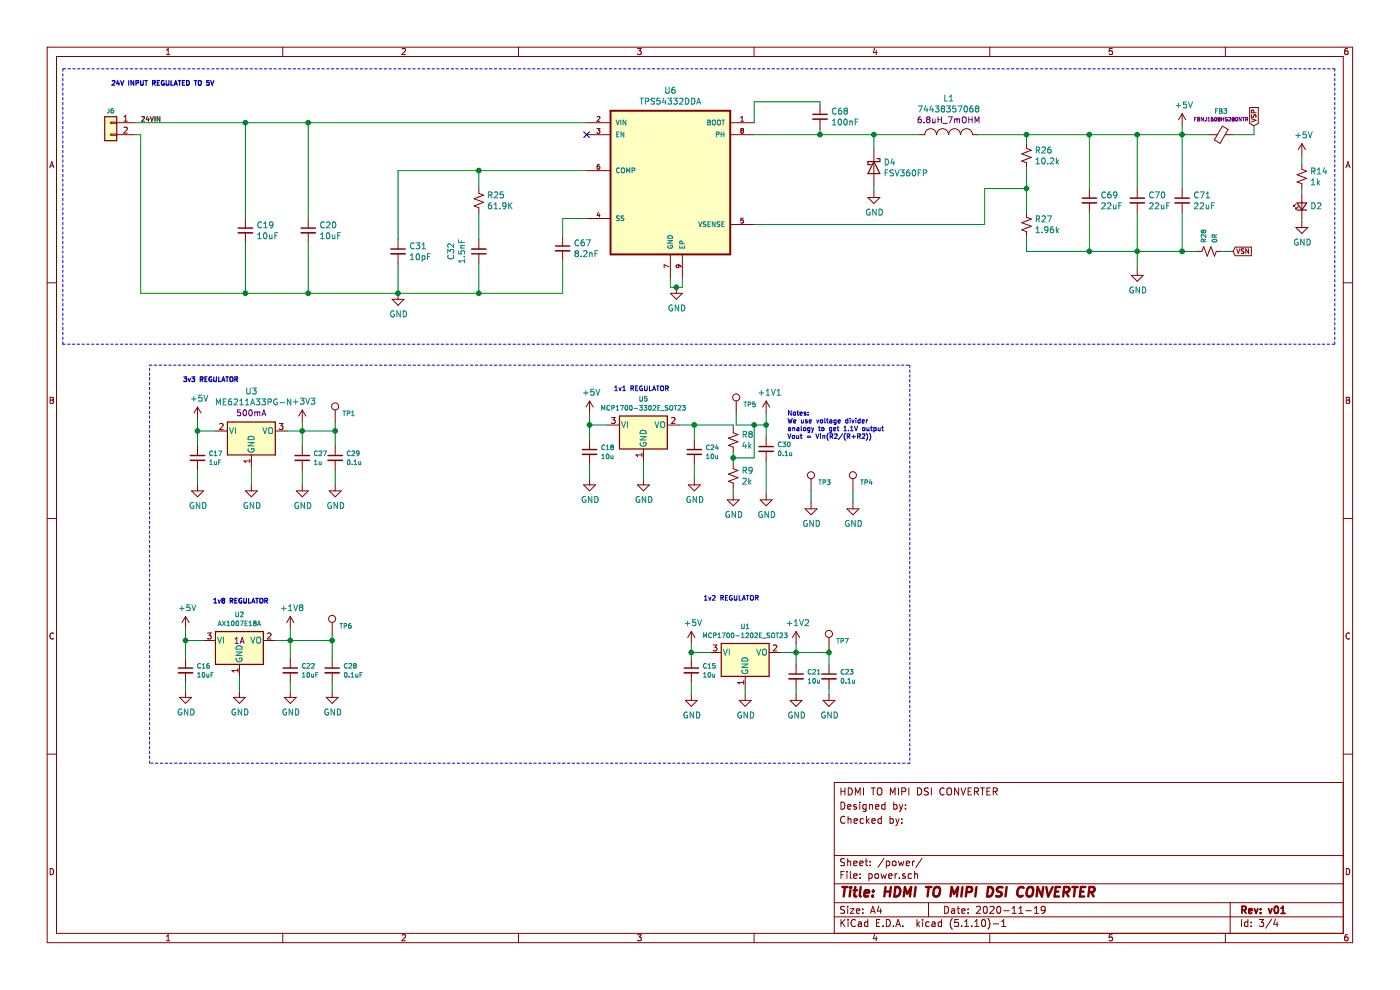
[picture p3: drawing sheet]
EESchema Schematic File Version 4
EELAYER 30 0
EELAYER END
$Descr A4 11693 8268
encoding utf-8
Sheet 3 4
Title "HDMI TO MIPI DSI CONVERTER"
Date "2020-11-19"
Rev "v01"
Comp ""
Comment1 ""
Comment2 "Checked by:"
Comment3 "Designed by:"
Comment4 "HDMI TO MIPI DSI CONVERTER"
$EndDescr
$Comp
L Regulator_Linear:MCP1700-1202E_SOT23 U?
U 1 1
P 6225 5450
AR Path="/5FC11699" Ref="U?"  Part="1" 
AR Path="/5FBF6B19/5FC11699" Ref="U1"  Part="1" 
F 0 "U1" H 6225 5668 39  0000 C CNN
F 1 "MCP1700-1202E_SOT23" H 6225 5593 39  0000 C CNN
F 2 "Package_TO_SOT_SMD:SOT-23" H 6225 5675 50  0001 C CNN
F 3 "http://ww1.microchip.com/downloads/en/DeviceDoc/20001826D.pdf" H 6225 5450 50  0001 C CNN
	1    6225 5450
	1    0    0    -1  
$EndComp
$Comp
L Regulator_Linear:MCP1700-1802E_SOT23 U?
U 1 1
P 2000 5350
AR Path="/5FC1169F" Ref="U?"  Part="1" 
AR Path="/5FBF6B19/5FC1169F" Ref="U2"  Part="1" 
F 0 "U2" H 2000 5568 39  0000 C CNN
F 1 "AX1007E18A" H 2000 5493 39  0000 C CNN
F 2 "Package_TO_SOT_SMD:SOT-223-3_TabPin2" H 2000 5575 50  0001 C CNN
F 3 "https://lcsc.com/product-detail/Linear-Voltage-Regulators-LDO_Axelite-Tech-AX1007E18A_C224229.html" H 2000 5350 50  0001 C CNN
F 4 "AX1007E18A" H 2000 5350 50  0001 C CNN "MPN"
F 5 "LCSC" H 2000 5350 50  0001 C CNN "Supplier"
F 6 "1A" H 2000 5350 50  0000 C CNN "Description"
	1    2000 5350
	1    0    0    -1  
$EndComp
$Comp
L Connector_Generic:Conn_01x02 J?
U 1 1
P 925 1025
AR Path="/5FC116AB" Ref="J?"  Part="1" 
AR Path="/5FBF6B19/5FC116AB" Ref="J6"  Part="1" 
F 0 "J6" H 925 1125 39  0000 C CNN
F 1 "Conn_01x02" H 843 1151 39  0001 C CNN
F 2 "TerminalBlock_4Ucon:TerminalBlock_4Ucon_1x02_P3.50mm_Horizontal" H 925 1025 50  0001 C CNN
F 3 "~" H 925 1025 50  0001 C CNN
	1    925  1025
	-1   0    0    -1  
$EndComp
Wire Wire Line
	1125 1125 1175 1125
$Comp
L power:GND #PWR?
U 1 1
P 3325 2450
AR Path="/5FC116CB" Ref="#PWR?"  Part="1" 
AR Path="/5FBF6B19/5FC116CB" Ref="#PWR073"  Part="1" 
F 0 "#PWR073" H 3325 2200 50  0001 C CNN
F 1 "GND" H 3330 2277 50  0000 C CNN
F 2 "" H 3325 2450 50  0001 C CNN
F 3 "" H 3325 2450 50  0001 C CNN
	1    3325 2450
	1    0    0    -1  
$EndComp
$Comp
L power:+5V #PWR?
U 1 1
P 5775 5375
AR Path="/5FC116FE" Ref="#PWR?"  Part="1" 
AR Path="/5FBF6B19/5FC116FE" Ref="#PWR074"  Part="1" 
F 0 "#PWR074" H 5775 5225 50  0001 C CNN
F 1 "+5V" H 5790 5548 50  0000 C CNN
F 2 "" H 5775 5375 50  0001 C CNN
F 3 "" H 5775 5375 50  0001 C CNN
	1    5775 5375
	1    0    0    -1  
$EndComp
Wire Wire Line
	5775 5375 5775 5450
Wire Wire Line
	5775 5450 5925 5450
Connection ~ 5775 5450
Wire Wire Line
	5775 5450 5775 5500
$Comp
L power:GND #PWR?
U 1 1
P 5775 5800
AR Path="/5FC11708" Ref="#PWR?"  Part="1" 
AR Path="/5FBF6B19/5FC11708" Ref="#PWR075"  Part="1" 
F 0 "#PWR075" H 5775 5550 50  0001 C CNN
F 1 "GND" H 5780 5627 50  0000 C CNN
F 2 "" H 5775 5800 50  0001 C CNN
F 3 "" H 5775 5800 50  0001 C CNN
	1    5775 5800
	1    0    0    -1  
$EndComp
Wire Wire Line
	5775 5800 5775 5700
Wire Wire Line
	6525 5450 6650 5450
Wire Wire Line
	6650 5450 6650 5550
Wire Wire Line
	6225 5750 6225 5800
$Comp
L power:GND #PWR?
U 1 1
P 6225 5800
AR Path="/5FC11712" Ref="#PWR?"  Part="1" 
AR Path="/5FBF6B19/5FC11712" Ref="#PWR0119"  Part="1" 
F 0 "#PWR0119" H 6225 5550 50  0001 C CNN
F 1 "GND" H 6230 5627 50  0000 C CNN
F 2 "" H 6225 5800 50  0001 C CNN
F 3 "" H 6225 5800 50  0001 C CNN
	1    6225 5800
	1    0    0    -1  
$EndComp
$Comp
L power:GND #PWR?
U 1 1
P 6650 5800
AR Path="/5FC11718" Ref="#PWR?"  Part="1" 
AR Path="/5FBF6B19/5FC11718" Ref="#PWR0125"  Part="1" 
F 0 "#PWR0125" H 6650 5550 50  0001 C CNN
F 1 "GND" H 6655 5627 50  0000 C CNN
F 2 "" H 6650 5800 50  0001 C CNN
F 3 "" H 6650 5800 50  0001 C CNN
	1    6650 5800
	1    0    0    -1  
$EndComp
Wire Wire Line
	6650 5800 6650 5750
Wire Wire Line
	6650 5450 6650 5375
Connection ~ 6650 5450
$Comp
L power:+1V2 #PWR?
U 1 1
P 6650 5375
AR Path="/5FC11721" Ref="#PWR?"  Part="1" 
AR Path="/5FBF6B19/5FC11721" Ref="#PWR0124"  Part="1" 
F 0 "#PWR0124" H 6650 5225 50  0001 C CNN
F 1 "+1V2" H 6665 5548 50  0000 C CNN
F 2 "" H 6650 5375 50  0001 C CNN
F 3 "" H 6650 5375 50  0001 C CNN
	1    6650 5375
	1    0    0    -1  
$EndComp
Wire Wire Line
	1700 5350 1550 5350
$Comp
L power:+5V #PWR?
U 1 1
P 1550 5250
AR Path="/5FC11728" Ref="#PWR?"  Part="1" 
AR Path="/5FBF6B19/5FC11728" Ref="#PWR076"  Part="1" 
F 0 "#PWR076" H 1550 5100 50  0001 C CNN
F 1 "+5V" H 1565 5423 50  0000 C CNN
F 2 "" H 1550 5250 50  0001 C CNN
F 3 "" H 1550 5250 50  0001 C CNN
	1    1550 5250
	1    0    0    -1  
$EndComp
Wire Wire Line
	1550 5350 1550 5250
Connection ~ 1550 5350
Wire Wire Line
	1550 5350 1550 5500
$Comp
L power:GND #PWR?
U 1 1
P 1550 5775
AR Path="/5FC11731" Ref="#PWR?"  Part="1" 
AR Path="/5FBF6B19/5FC11731" Ref="#PWR077"  Part="1" 
F 0 "#PWR077" H 1550 5525 50  0001 C CNN
F 1 "GND" H 1555 5602 50  0000 C CNN
F 2 "" H 1550 5775 50  0001 C CNN
F 3 "" H 1550 5775 50  0001 C CNN
	1    1550 5775
	1    0    0    -1  
$EndComp
Wire Wire Line
	1550 5775 1550 5700
$Comp
L power:GND #PWR?
U 1 1
P 2000 5775
AR Path="/5FC11738" Ref="#PWR?"  Part="1" 
AR Path="/5FBF6B19/5FC11738" Ref="#PWR0120"  Part="1" 
F 0 "#PWR0120" H 2000 5525 50  0001 C CNN
F 1 "GND" H 2005 5602 50  0000 C CNN
F 2 "" H 2000 5775 50  0001 C CNN
F 3 "" H 2000 5775 50  0001 C CNN
	1    2000 5775
	1    0    0    -1  
$EndComp
Wire Wire Line
	2000 5775 2000 5650
Wire Wire Line
	2300 5350 2425 5350
Wire Wire Line
	2425 5500 2425 5350
$Comp
L power:GND #PWR?
U 1 1
P 2425 5775
AR Path="/5FC11741" Ref="#PWR?"  Part="1" 
AR Path="/5FBF6B19/5FC11741" Ref="#PWR0127"  Part="1" 
F 0 "#PWR0127" H 2425 5525 50  0001 C CNN
F 1 "GND" H 2430 5602 50  0000 C CNN
F 2 "" H 2425 5775 50  0001 C CNN
F 3 "" H 2425 5775 50  0001 C CNN
	1    2425 5775
	1    0    0    -1  
$EndComp
Wire Wire Line
	2425 5775 2425 5700
Wire Wire Line
	2425 5350 2425 5250
Connection ~ 2425 5350
$Comp
L power:+1V8 #PWR?
U 1 1
P 2425 5250
AR Path="/5FC1174A" Ref="#PWR?"  Part="1" 
AR Path="/5FBF6B19/5FC1174A" Ref="#PWR0126"  Part="1" 
F 0 "#PWR0126" H 2425 5100 50  0001 C CNN
F 1 "+1V8" H 2440 5423 50  0000 C CNN
F 2 "" H 2425 5250 50  0001 C CNN
F 3 "" H 2425 5250 50  0001 C CNN
	1    2425 5250
	1    0    0    -1  
$EndComp
Wire Wire Line
	2400 3600 2525 3600
Wire Wire Line
	2525 3600 2525 3725
Wire Wire Line
	1800 3600 1650 3600
Wire Wire Line
	1650 3600 1650 3725
$Comp
L power:GND #PWR?
U 1 1
P 1650 4050
AR Path="/5FC11754" Ref="#PWR?"  Part="1" 
AR Path="/5FBF6B19/5FC11754" Ref="#PWR0115"  Part="1" 
F 0 "#PWR0115" H 1650 3800 50  0001 C CNN
F 1 "GND" H 1655 3877 50  0000 C CNN
F 2 "" H 1650 4050 50  0001 C CNN
F 3 "" H 1650 4050 50  0001 C CNN
	1    1650 4050
	1    0    0    -1  
$EndComp
$Comp
L power:GND #PWR?
U 1 1
P 2100 4050
AR Path="/5FC1175A" Ref="#PWR?"  Part="1" 
AR Path="/5FBF6B19/5FC1175A" Ref="#PWR0121"  Part="1" 
F 0 "#PWR0121" H 2100 3800 50  0001 C CNN
F 1 "GND" H 2105 3877 50  0000 C CNN
F 2 "" H 2100 4050 50  0001 C CNN
F 3 "" H 2100 4050 50  0001 C CNN
	1    2100 4050
	1    0    0    -1  
$EndComp
$Comp
L power:GND #PWR?
U 1 1
P 2525 4050
AR Path="/5FC11760" Ref="#PWR?"  Part="1" 
AR Path="/5FBF6B19/5FC11760" Ref="#PWR0129"  Part="1" 
F 0 "#PWR0129" H 2525 3800 50  0001 C CNN
F 1 "GND" H 2530 3877 50  0000 C CNN
F 2 "" H 2525 4050 50  0001 C CNN
F 3 "" H 2525 4050 50  0001 C CNN
	1    2525 4050
	1    0    0    -1  
$EndComp
Wire Wire Line
	2525 4050 2525 3925
Wire Wire Line
	2100 3900 2100 4050
Wire Wire Line
	1650 3925 1650 4050
Wire Wire Line
	1650 3600 1650 3500
Connection ~ 1650 3600
Wire Wire Line
	2525 3600 2525 3525
Connection ~ 2525 3600
$Comp
L power:+3V3 #PWR?
U 1 1
P 2525 3525
AR Path="/5FC1176D" Ref="#PWR?"  Part="1" 
AR Path="/5FBF6B19/5FC1176D" Ref="#PWR0128"  Part="1" 
F 0 "#PWR0128" H 2525 3375 50  0001 C CNN
F 1 "+3V3" H 2540 3698 50  0000 C CNN
F 2 "" H 2525 3525 50  0001 C CNN
F 3 "" H 2525 3525 50  0001 C CNN
	1    2525 3525
	1    0    0    -1  
$EndComp
$Comp
L power:+5V #PWR?
U 1 1
P 1650 3500
AR Path="/5FC11773" Ref="#PWR?"  Part="1" 
AR Path="/5FBF6B19/5FC11773" Ref="#PWR0114"  Part="1" 
F 0 "#PWR0114" H 1650 3350 50  0001 C CNN
F 1 "+5V" H 1665 3673 50  0000 C CNN
F 2 "" H 1650 3500 50  0001 C CNN
F 3 "" H 1650 3500 50  0001 C CNN
	1    1650 3500
	1    0    0    -1  
$EndComp
$Comp
L Regulator_Linear:MCP1700-3302E_SOT23 U?
U 1 1
P 5375 3550
AR Path="/5FC1178A" Ref="U?"  Part="1" 
AR Path="/5FBF6B19/5FC1178A" Ref="U5"  Part="1" 
F 0 "U5" H 5375 3768 39  0000 C CNN
F 1 "MCP1700-3302E_SOT23" H 5375 3693 39  0000 C CNN
F 2 "Package_TO_SOT_SMD:SOT-23" H 5375 3775 50  0001 C CNN
F 3 "http://ww1.microchip.com/downloads/en/DeviceDoc/20001826D.pdf" H 5375 3550 50  0001 C CNN
	1    5375 3550
	1    0    0    -1  
$EndComp
Wire Wire Line
	5675 3550 5800 3550
Wire Wire Line
	5800 3550 5800 3675
Wire Wire Line
	5075 3550 4925 3550
Wire Wire Line
	4925 3550 4925 3675
$Comp
L power:GND #PWR?
U 1 1
P 4925 4000
AR Path="/5FC11794" Ref="#PWR?"  Part="1" 
AR Path="/5FBF6B19/5FC11794" Ref="#PWR0117"  Part="1" 
F 0 "#PWR0117" H 4925 3750 50  0001 C CNN
F 1 "GND" H 4930 3827 50  0000 C CNN
F 2 "" H 4925 4000 50  0001 C CNN
F 3 "" H 4925 4000 50  0001 C CNN
	1    4925 4000
	1    0    0    -1  
$EndComp
$Comp
L power:GND #PWR?
U 1 1
P 5375 4000
AR Path="/5FC1179A" Ref="#PWR?"  Part="1" 
AR Path="/5FBF6B19/5FC1179A" Ref="#PWR0122"  Part="1" 
F 0 "#PWR0122" H 5375 3750 50  0001 C CNN
F 1 "GND" H 5380 3827 50  0000 C CNN
F 2 "" H 5375 4000 50  0001 C CNN
F 3 "" H 5375 4000 50  0001 C CNN
	1    5375 4000
	1    0    0    -1  
$EndComp
$Comp
L power:GND #PWR?
U 1 1
P 5800 4000
AR Path="/5FC117A0" Ref="#PWR?"  Part="1" 
AR Path="/5FBF6B19/5FC117A0" Ref="#PWR0130"  Part="1" 
F 0 "#PWR0130" H 5800 3750 50  0001 C CNN
F 1 "GND" H 5805 3827 50  0000 C CNN
F 2 "" H 5800 4000 50  0001 C CNN
F 3 "" H 5800 4000 50  0001 C CNN
	1    5800 4000
	1    0    0    -1  
$EndComp
Wire Wire Line
	5800 4000 5800 3875
Wire Wire Line
	5375 3850 5375 4000
Wire Wire Line
	4925 3875 4925 4000
Wire Wire Line
	4925 3550 4925 3450
Connection ~ 4925 3550
Connection ~ 5800 3550
$Comp
L power:+5V #PWR?
U 1 1
P 4925 3450
AR Path="/5FC117AC" Ref="#PWR?"  Part="1" 
AR Path="/5FBF6B19/5FC117AC" Ref="#PWR0116"  Part="1" 
F 0 "#PWR0116" H 4925 3300 50  0001 C CNN
F 1 "+5V" H 4940 3623 50  0000 C CNN
F 2 "" H 4925 3450 50  0001 C CNN
F 3 "" H 4925 3450 50  0001 C CNN
	1    4925 3450
	1    0    0    -1  
$EndComp
$Comp
L Device:R_Small_US R?
U 1 1
P 6125 3675
AR Path="/5FC117B2" Ref="R?"  Part="1" 
AR Path="/5FBF6B19/5FC117B2" Ref="R8"  Part="1" 
F 0 "R8" H 6193 3721 50  0000 L CNN
F 1 "4k" H 6193 3630 50  0000 L CNN
F 2 "Resistor_SMD:R_0603_1608Metric" H 6125 3675 50  0001 C CNN
F 3 "~" H 6125 3675 50  0001 C CNN
	1    6125 3675
	1    0    0    -1  
$EndComp
$Comp
L Device:R_Small_US R?
U 1 1
P 6125 3975
AR Path="/5FC117B8" Ref="R?"  Part="1" 
AR Path="/5FBF6B19/5FC117B8" Ref="R9"  Part="1" 
F 0 "R9" H 6193 4021 50  0000 L CNN
F 1 "2k" H 6193 3930 50  0000 L CNN
F 2 "Resistor_SMD:R_0603_1608Metric" H 6125 3975 50  0001 C CNN
F 3 "~" H 6125 3975 50  0001 C CNN
	1    6125 3975
	1    0    0    -1  
$EndComp
Wire Wire Line
	6125 3550 6125 3575
Wire Wire Line
	5800 3550 6125 3550
$Comp
L power:GND #PWR?
U 1 1
P 6125 4125
AR Path="/5FC117C0" Ref="#PWR?"  Part="1" 
AR Path="/5FBF6B19/5FC117C0" Ref="#PWR0135"  Part="1" 
F 0 "#PWR0135" H 6125 3875 50  0001 C CNN
F 1 "GND" H 6130 3952 50  0000 C CNN
F 2 "" H 6125 4125 50  0001 C CNN
F 3 "" H 6125 4125 50  0001 C CNN
	1    6125 4125
	1    0    0    -1  
$EndComp
Wire Wire Line
	6125 4075 6125 4125
$Comp
L power:+1V1 #PWR?
U 1 1
P 6400 3450
AR Path="/5FC117C7" Ref="#PWR?"  Part="1" 
AR Path="/5FBF6B19/5FC117C7" Ref="#PWR0136"  Part="1" 
F 0 "#PWR0136" H 6400 3300 50  0001 C CNN
F 1 "+1V1" H 6430 3623 50  0000 C CNN
F 2 "" H 6400 3450 50  0001 C CNN
F 3 "" H 6400 3450 50  0001 C CNN
	1    6400 3450
	1    0    0    -1  
$EndComp
Text Notes 5875 5025 0    39   ~ 0
1v2 REGULATOR
Text Notes 1775 5050 0    39   ~ 8
1v8 REGULATOR
Text Notes 1525 3200 0    39   ~ 8
3v3 REGULATOR
Text Notes 5125 3275 0    39   ~ 0
1v1 REGULATOR
Text Notes 925  725  0    39   ~ 8
24V INPUT REGULATED TO 5V
$Comp
L Device:C_Small C?
U 1 1
P 5775 5600
AR Path="/5FC117D2" Ref="C?"  Part="1" 
AR Path="/5FBF6B19/5FC117D2" Ref="C15"  Part="1" 
F 0 "C15" H 5867 5638 39  0000 L CNN
F 1 "10u" H 5867 5563 39  0000 L CNN
F 2 "Capacitor_SMD:C_0603_1608Metric" H 5775 5600 50  0001 C CNN
F 3 "~" H 5775 5600 50  0001 C CNN
	1    5775 5600
	1    0    0    -1  
$EndComp
$Comp
L Device:C_Small C?
U 1 1
P 1550 5600
AR Path="/5FC117D8" Ref="C?"  Part="1" 
AR Path="/5FBF6B19/5FC117D8" Ref="C16"  Part="1" 
F 0 "C16" H 1642 5638 39  0000 L CNN
F 1 "10uF" H 1642 5563 39  0000 L CNN
F 2 "Capacitor_SMD:C_0603_1608Metric" H 1550 5600 50  0001 C CNN
F 3 "~" H 1550 5600 50  0001 C CNN
	1    1550 5600
	1    0    0    -1  
$EndComp
$Comp
L Device:C_Small C?
U 1 1
P 1650 3825
AR Path="/5FC117DE" Ref="C?"  Part="1" 
AR Path="/5FBF6B19/5FC117DE" Ref="C17"  Part="1" 
F 0 "C17" H 1742 3863 39  0000 L CNN
F 1 "1uF" H 1742 3788 39  0000 L CNN
F 2 "Capacitor_SMD:C_0603_1608Metric" H 1650 3825 50  0001 C CNN
F 3 "~" H 1650 3825 50  0001 C CNN
	1    1650 3825
	1    0    0    -1  
$EndComp
$Comp
L Device:C_Small C?
U 1 1
P 4925 3775
AR Path="/5FC117E4" Ref="C?"  Part="1" 
AR Path="/5FBF6B19/5FC117E4" Ref="C18"  Part="1" 
F 0 "C18" H 5017 3813 39  0000 L CNN
F 1 "10u" H 5017 3738 39  0000 L CNN
F 2 "Capacitor_SMD:C_0603_1608Metric" H 4925 3775 50  0001 C CNN
F 3 "~" H 4925 3775 50  0001 C CNN
	1    4925 3775
	1    0    0    -1  
$EndComp
$Comp
L Device:C_Small C?
U 1 1
P 5800 3775
AR Path="/5FC117FC" Ref="C?"  Part="1" 
AR Path="/5FBF6B19/5FC117FC" Ref="C24"  Part="1" 
F 0 "C24" H 5892 3813 39  0000 L CNN
F 1 "10u" H 5892 3738 39  0000 L CNN
F 2 "Capacitor_SMD:C_0603_1608Metric" H 5800 3775 50  0001 C CNN
F 3 "~" H 5800 3775 50  0001 C CNN
	1    5800 3775
	1    0    0    -1  
$EndComp
$Comp
L Device:C_Small C?
U 1 1
P 2775 5600
AR Path="/5FC11808" Ref="C?"  Part="1" 
AR Path="/5FBF6B19/5FC11808" Ref="C28"  Part="1" 
F 0 "C28" H 2867 5638 39  0000 L CNN
F 1 "0.1uF" H 2867 5563 39  0000 L CNN
F 2 "Capacitor_SMD:C_0402_1005Metric" H 2775 5600 50  0001 C CNN
F 3 "~" H 2775 5600 50  0001 C CNN
	1    2775 5600
	1    0    0    -1  
$EndComp
$Comp
L Device:C_Small C?
U 1 1
P 6400 3750
AR Path="/5FC11814" Ref="C?"  Part="1" 
AR Path="/5FBF6B19/5FC11814" Ref="C30"  Part="1" 
F 0 "C30" H 6492 3788 39  0000 L CNN
F 1 "0.1u" H 6492 3713 39  0000 L CNN
F 2 "Capacitor_SMD:C_0402_1005Metric" H 6400 3750 50  0001 C CNN
F 3 "~" H 6400 3750 50  0001 C CNN
	1    6400 3750
	1    0    0    -1  
$EndComp
Wire Wire Line
	6125 3775 6125 3825
Wire Wire Line
	6400 3450 6400 3550
Wire Wire Line
	6400 3850 6400 4125
$Comp
L power:GND #PWR?
U 1 1
P 6400 4125
AR Path="/5FC1181D" Ref="#PWR?"  Part="1" 
AR Path="/5FBF6B19/5FC1181D" Ref="#PWR0137"  Part="1" 
F 0 "#PWR0137" H 6400 3875 50  0001 C CNN
F 1 "GND" H 6405 3952 50  0000 C CNN
F 2 "" H 6400 4125 50  0001 C CNN
F 3 "" H 6400 4125 50  0001 C CNN
	1    6400 4125
	1    0    0    -1  
$EndComp
Wire Wire Line
	6125 3825 6300 3825
Wire Wire Line
	6300 3825 6300 3550
Wire Wire Line
	6300 3550 6400 3550
Connection ~ 6125 3825
Wire Wire Line
	6125 3825 6125 3875
Connection ~ 6400 3550
Wire Wire Line
	6400 3550 6400 3650
Wire Wire Line
	2800 3600 2800 3725
$Comp
L power:GND #PWR?
U 1 1
P 2800 4050
AR Path="/5FC1182B" Ref="#PWR?"  Part="1" 
AR Path="/5FBF6B19/5FC1182B" Ref="#PWR0134"  Part="1" 
F 0 "#PWR0134" H 2800 3800 50  0001 C CNN
F 1 "GND" H 2805 3877 50  0000 C CNN
F 2 "" H 2800 4050 50  0001 C CNN
F 3 "" H 2800 4050 50  0001 C CNN
	1    2800 4050
	1    0    0    -1  
$EndComp
Wire Wire Line
	2800 3925 2800 4050
Wire Wire Line
	2525 3600 2800 3600
Wire Wire Line
	2425 5350 2775 5350
Wire Wire Line
	2775 5350 2775 5500
$Comp
L power:GND #PWR?
U 1 1
P 2775 5775
AR Path="/5FC11835" Ref="#PWR?"  Part="1" 
AR Path="/5FBF6B19/5FC11835" Ref="#PWR0133"  Part="1" 
F 0 "#PWR0133" H 2775 5525 50  0001 C CNN
F 1 "GND" H 2780 5602 50  0000 C CNN
F 2 "" H 2775 5775 50  0001 C CNN
F 3 "" H 2775 5775 50  0001 C CNN
	1    2775 5775
	1    0    0    -1  
$EndComp
Wire Wire Line
	2775 5775 2775 5700
Wire Wire Line
	6650 5450 6925 5450
Wire Wire Line
	6925 5450 6925 5550
$Comp
L power:GND #PWR?
U 1 1
P 6925 5800
AR Path="/5FC1183E" Ref="#PWR?"  Part="1" 
AR Path="/5FBF6B19/5FC1183E" Ref="#PWR0132"  Part="1" 
F 0 "#PWR0132" H 6925 5550 50  0001 C CNN
F 1 "GND" H 6930 5627 50  0000 C CNN
F 2 "" H 6925 5800 50  0001 C CNN
F 3 "" H 6925 5800 50  0001 C CNN
	1    6925 5800
	1    0    0    -1  
$EndComp
Wire Wire Line
	6925 5800 6925 5750
Text Notes 6575 3675 0    39   ~ 0
Notes:\nWe use voltage divider \nanalogy to get 1.1V output\nVout = Vin(R2/(R+R2)) 
$Comp
L Connector:TestPoint TP?
U 1 1
P 2800 3525
AR Path="/5FC1184C" Ref="TP?"  Part="1" 
AR Path="/5FBF6B19/5FC1184C" Ref="TP1"  Part="1" 
F 0 "TP1" H 2858 3597 39  0000 L CNN
F 1 "TestPoint" H 2858 3552 50  0001 L CNN
F 2 "brilliant-kicad-library:TestPoint_Pad_D0.9mm" H 3000 3525 50  0001 C CNN
F 3 "~" H 3000 3525 50  0001 C CNN
	1    2800 3525
	1    0    0    -1  
$EndComp
Wire Wire Line
	2800 3525 2800 3600
Connection ~ 2800 3600
Text Label 1175 1025 0    39   ~ 0
24VIN
$Comp
L power:+5V #PWR?
U 1 1
P 10875 1300
AR Path="/5FC7F20D" Ref="#PWR?"  Part="1" 
AR Path="/5FBF6B19/5FC7F20D" Ref="#PWR029"  Part="1" 
F 0 "#PWR029" H 10875 1150 50  0001 C CNN
F 1 "+5V" H 10890 1473 50  0000 C CNN
F 2 "" H 10875 1300 50  0001 C CNN
F 3 "" H 10875 1300 50  0001 C CNN
	1    10875 1300
	1    0    0    -1  
$EndComp
$Comp
L Device:R_Small_US R14
U 1 1
P 10875 1475
F 0 "R14" H 10943 1521 50  0000 L CNN
F 1 "1k" H 10943 1430 50  0000 L CNN
F 2 "Resistor_SMD:R_0603_1608Metric" H 10875 1475 50  0001 C CNN
F 3 "~" H 10875 1475 50  0001 C CNN
	1    10875 1475
	1    0    0    -1  
$EndComp
Wire Wire Line
	10875 1375 10875 1300
Wire Wire Line
	10875 1575 10875 1625
$Comp
L Device:LED_Small D2
U 1 1
P 10875 1725
F 0 "D2" V 10875 1657 50  0000 R CNN
F 1 "LED_Small" V 10830 1657 50  0001 R CNN
F 2 "LED_SMD:LED_0603_1608Metric_Castellated" V 10875 1725 50  0001 C CNN
F 3 "~" V 10875 1725 50  0001 C CNN
	1    10875 1725
	0    -1   -1   0   
$EndComp
$Comp
L power:GND #PWR?
U 1 1
P 10875 1850
AR Path="/5FC85EA8" Ref="#PWR?"  Part="1" 
AR Path="/5FBF6B19/5FC85EA8" Ref="#PWR030"  Part="1" 
F 0 "#PWR030" H 10875 1600 50  0001 C CNN
F 1 "GND" H 10880 1677 50  0000 C CNN
F 2 "" H 10875 1850 50  0001 C CNN
F 3 "" H 10875 1850 50  0001 C CNN
	1    10875 1850
	1    0    0    -1  
$EndComp
Wire Wire Line
	10875 1850 10875 1825
$Comp
L Device:C_Small C?
U 1 1
P 2525 3825
AR Path="/5FC48686" Ref="C?"  Part="1" 
AR Path="/5FBF6B19/5FC48686" Ref="C27"  Part="1" 
F 0 "C27" H 2617 3863 39  0000 L CNN
F 1 "1u" H 2617 3788 39  0000 L CNN
F 2 "Capacitor_SMD:C_0603_1608Metric" H 2525 3825 50  0001 C CNN
F 3 "~" H 2525 3825 50  0001 C CNN
	1    2525 3825
	1    0    0    -1  
$EndComp
$Comp
L Device:C_Small C?
U 1 1
P 2800 3825
AR Path="/5FC48C63" Ref="C?"  Part="1" 
AR Path="/5FBF6B19/5FC48C63" Ref="C29"  Part="1" 
F 0 "C29" H 2892 3863 39  0000 L CNN
F 1 "0.1u" H 2892 3788 39  0000 L CNN
F 2 "Capacitor_SMD:C_0402_1005Metric" H 2800 3825 50  0001 C CNN
F 3 "~" H 2800 3825 50  0001 C CNN
	1    2800 3825
	1    0    0    -1  
$EndComp
$Comp
L Device:C_Small C?
U 1 1
P 6650 5650
AR Path="/5FC494C0" Ref="C?"  Part="1" 
AR Path="/5FBF6B19/5FC494C0" Ref="C21"  Part="1" 
F 0 "C21" H 6742 5688 39  0000 L CNN
F 1 "10u" H 6742 5613 39  0000 L CNN
F 2 "Capacitor_SMD:C_0603_1608Metric" H 6650 5650 50  0001 C CNN
F 3 "~" H 6650 5650 50  0001 C CNN
	1    6650 5650
	1    0    0    -1  
$EndComp
$Comp
L Device:C_Small C?
U 1 1
P 6925 5650
AR Path="/5FC49CCA" Ref="C?"  Part="1" 
AR Path="/5FBF6B19/5FC49CCA" Ref="C23"  Part="1" 
F 0 "C23" H 7017 5688 39  0000 L CNN
F 1 "0.1u" H 7017 5613 39  0000 L CNN
F 2 "Capacitor_SMD:C_0402_1005Metric" H 6925 5650 50  0001 C CNN
F 3 "~" H 6925 5650 50  0001 C CNN
	1    6925 5650
	1    0    0    -1  
$EndComp
$Comp
L Device:C_Small C?
U 1 1
P 2425 5600
AR Path="/5FC117F0" Ref="C?"  Part="1" 
AR Path="/5FBF6B19/5FC117F0" Ref="C22"  Part="1" 
F 0 "C22" H 2517 5638 39  0000 L CNN
F 1 "10uF" H 2517 5563 39  0000 L CNN
F 2 "Capacitor_SMD:C_0603_1608Metric" H 2425 5600 50  0001 C CNN
F 3 "~" H 2425 5600 50  0001 C CNN
	1    2425 5600
	1    0    0    -1  
$EndComp
$Comp
L Connector:TestPoint TP?
U 1 1
P 6775 4100
AR Path="/600089D0" Ref="TP?"  Part="1" 
AR Path="/5FBF6B19/600089D0" Ref="TP3"  Part="1" 
F 0 "TP3" H 6833 4172 39  0000 L CNN
F 1 "TestPoint" H 6833 4127 50  0001 L CNN
F 2 "brilliant-kicad-library:TestPoint_Pad_D0.9mm" H 6975 4100 50  0001 C CNN
F 3 "~" H 6975 4100 50  0001 C CNN
	1    6775 4100
	1    0    0    -1  
$EndComp
$Comp
L power:GND #PWR?
U 1 1
P 6775 4200
AR Path="/60009418" Ref="#PWR?"  Part="1" 
AR Path="/5FBF6B19/60009418" Ref="#PWR0175"  Part="1" 
F 0 "#PWR0175" H 6775 3950 50  0001 C CNN
F 1 "GND" H 6780 4027 50  0000 C CNN
F 2 "" H 6775 4200 50  0001 C CNN
F 3 "" H 6775 4200 50  0001 C CNN
	1    6775 4200
	1    0    0    -1  
$EndComp
Wire Wire Line
	6775 4100 6775 4200
$Comp
L Connector:TestPoint TP?
U 1 1
P 7125 4100
AR Path="/5FD3E96B" Ref="TP?"  Part="1" 
AR Path="/5FBF6B19/5FD3E96B" Ref="TP4"  Part="1" 
F 0 "TP4" H 7183 4172 39  0000 L CNN
F 1 "TestPoint" H 7183 4127 50  0001 L CNN
F 2 "brilliant-kicad-library:TestPoint_Pad_D0.9mm" H 7325 4100 50  0001 C CNN
F 3 "~" H 7325 4100 50  0001 C CNN
	1    7125 4100
	1    0    0    -1  
$EndComp
$Comp
L power:GND #PWR?
U 1 1
P 7125 4200
AR Path="/5FD3E971" Ref="#PWR?"  Part="1" 
AR Path="/5FBF6B19/5FD3E971" Ref="#PWR0176"  Part="1" 
F 0 "#PWR0176" H 7125 3950 50  0001 C CNN
F 1 "GND" H 7130 4027 50  0000 C CNN
F 2 "" H 7125 4200 50  0001 C CNN
F 3 "" H 7125 4200 50  0001 C CNN
	1    7125 4200
	1    0    0    -1  
$EndComp
Wire Wire Line
	7125 4100 7125 4200
$Comp
L Connector:TestPoint TP?
U 1 1
P 6150 3450
AR Path="/5FD41520" Ref="TP?"  Part="1" 
AR Path="/5FBF6B19/5FD41520" Ref="TP5"  Part="1" 
F 0 "TP5" H 6208 3522 39  0000 L CNN
F 1 "TestPoint" H 6208 3477 50  0001 L CNN
F 2 "brilliant-kicad-library:TestPoint_Pad_D0.9mm" H 6350 3450 50  0001 C CNN
F 3 "~" H 6350 3450 50  0001 C CNN
	1    6150 3450
	1    0    0    -1  
$EndComp
Wire Wire Line
	6150 3450 6150 3550
Wire Wire Line
	6150 3550 6300 3550
Connection ~ 6300 3550
$Comp
L Connector:TestPoint TP?
U 1 1
P 6925 5425
AR Path="/5FD445D6" Ref="TP?"  Part="1" 
AR Path="/5FBF6B19/5FD445D6" Ref="TP7"  Part="1" 
F 0 "TP7" H 6983 5497 39  0000 L CNN
F 1 "TestPoint" H 6983 5452 50  0001 L CNN
F 2 "brilliant-kicad-library:TestPoint_Pad_D0.9mm" H 7125 5425 50  0001 C CNN
F 3 "~" H 7125 5425 50  0001 C CNN
	1    6925 5425
	1    0    0    -1  
$EndComp
Wire Wire Line
	6925 5450 6925 5425
Connection ~ 6925 5450
$Comp
L Connector:TestPoint TP?
U 1 1
P 2775 5300
AR Path="/5FD47EE2" Ref="TP?"  Part="1" 
AR Path="/5FBF6B19/5FD47EE2" Ref="TP6"  Part="1" 
F 0 "TP6" H 2833 5372 39  0000 L CNN
F 1 "TestPoint" H 2833 5327 50  0001 L CNN
F 2 "brilliant-kicad-library:TestPoint_Pad_D0.9mm" H 2975 5300 50  0001 C CNN
F 3 "~" H 2975 5300 50  0001 C CNN
	1    2775 5300
	1    0    0    -1  
$EndComp
Wire Wire Line
	2775 5300 2775 5350
Connection ~ 2775 5350
$Comp
L TPS54332DDA:TPS54332DDA U6
U 1 1
P 5600 1525
F 0 "U6" H 5600 2295 50  0000 C CNN
F 1 "TPS54332DDA" H 5600 2204 50  0000 C CNN
F 2 "TPS54332:NOPB" H 5600 1525 50  0001 L BNN
F 3 "" H 5600 1525 50  0001 L BNN
F 4 "TPS54332DDAR" H 5600 1525 50  0001 C CNN "MPN"
F 5 "LCSC" H 5600 1525 50  0001 C CNN "Supplier"
	1    5600 1525
	1    0    0    -1  
$EndComp
$Comp
L power:GND #PWR?
U 1 1
P 5650 2400
AR Path="/61A1B3D1" Ref="#PWR?"  Part="1" 
AR Path="/5FBF6B19/61A1B3D1" Ref="#PWR0123"  Part="1" 
F 0 "#PWR0123" H 5650 2150 50  0001 C CNN
F 1 "GND" H 5655 2227 50  0000 C CNN
F 2 "" H 5650 2400 50  0001 C CNN
F 3 "" H 5650 2400 50  0001 C CNN
	1    5650 2400
	1    0    0    -1  
$EndComp
Wire Wire Line
	5600 2325 5600 2400
Wire Wire Line
	5600 2400 5650 2400
Wire Wire Line
	5700 2400 5700 2325
Connection ~ 5650 2400
Wire Wire Line
	5650 2400 5700 2400
$Comp
L Device:C_Small C67
U 1 1
P 4700 2075
F 0 "C67" H 4792 2121 50  0000 L CNN
F 1 "8.2nF" H 4792 2030 50  0000 L CNN
F 2 "Capacitor_SMD:C_1206_3216Metric" H 4700 2075 50  0001 C CNN
F 3 "~" H 4700 2075 50  0001 C CNN
F 4 "C1206C822KDRACAUTO" H 4700 2075 50  0001 C CNN "MPN"
F 5 "DigiKey" H 4700 2075 50  0001 C CNN "Supplier"
	1    4700 2075
	1    0    0    -1  
$EndComp
$Comp
L Device:C_Small C32
U 1 1
P 4000 2100
F 0 "C32" V 4229 2100 50  0000 C CNN
F 1 "1.5nF" V 4138 2100 50  0000 C CNN
F 2 "Resistor_SMD:R_0805_2012Metric" H 4000 2100 50  0001 C CNN
F 3 "~" H 4000 2100 50  0001 C CNN
F 4 "C0805C152KDRACAUTO" H 4000 2100 50  0001 C CNN "MPN"
F 5 "DigiKey" H 4000 2100 50  0001 C CNN "Supplier"
	1    4000 2100
	-1   0    0    1   
$EndComp
$Comp
L Device:R_Small_US R25
U 1 1
P 4000 1675
F 0 "R25" H 4068 1721 50  0000 L CNN
F 1 "61.9K" H 4068 1630 50  0000 L CNN
F 2 "Resistor_SMD:R_0603_1608Metric" H 4000 1675 50  0001 C CNN
F 3 "~" H 4000 1675 50  0001 C CNN
F 4 "RMCF0603FT61K9" H 4000 1675 50  0001 C CNN "MPN"
F 5 "DigiKey" H 4000 1675 50  0001 C CNN "Supplier"
	1    4000 1675
	1    0    0    -1  
$EndComp
Wire Wire Line
	4900 1425 4000 1425
Wire Wire Line
	4000 1425 4000 1575
Wire Wire Line
	4000 2450 4700 2450
Wire Wire Line
	4700 2450 4700 2175
Wire Wire Line
	4700 1825 4900 1825
Wire Wire Line
	4700 1975 4700 1825
Wire Wire Line
	4000 2200 4000 2450
Wire Wire Line
	4000 1775 4000 2000
Wire Wire Line
	4000 1425 3325 1425
Connection ~ 4000 1425
Connection ~ 4000 2450
Wire Wire Line
	3325 2200 3325 2450
Wire Wire Line
	3325 1425 3325 2000
$Comp
L Device:C_Small C31
U 1 1
P 3325 2100
F 0 "C31" H 3417 2146 50  0000 L CNN
F 1 "10pF" H 3417 2055 50  0000 L CNN
F 2 "Capacitor_SMD:C_0603_1608Metric" H 3325 2100 50  0001 C CNN
F 3 "~" H 3325 2100 50  0001 C CNN
F 4 "GJM1555C1H100JB01D" H 3325 2100 50  0001 C CNN "MPN"
F 5 "DigiKey" H 3325 2100 50  0001 C CNN "Supplier"
	1    3325 2100
	1    0    0    -1  
$EndComp
$Comp
L Device:C_Small C19
U 1 1
P 2050 1925
F 0 "C19" H 2142 1971 50  0000 L CNN
F 1 "10uF" H 2142 1880 50  0000 L CNN
F 2 "Resistor_SMD:R_0805_2012Metric" H 2050 1925 50  0001 C CNN
F 3 "~" H 2050 1925 50  0001 C CNN
F 4 "GRM21BR61E106KA73L" H 2050 1925 50  0001 C CNN "MPN"
F 5 "DigiKey" H 2050 1925 50  0001 C CNN "Supplier"
	1    2050 1925
	1    0    0    -1  
$EndComp
Wire Wire Line
	1175 1125 1175 2450
Connection ~ 3325 2450
Wire Wire Line
	3325 2450 4000 2450
Wire Wire Line
	1125 1025 2050 1025
Wire Wire Line
	2050 2450 2050 2025
Wire Wire Line
	2050 1825 2050 1025
Connection ~ 2050 2450
Wire Wire Line
	2050 2450 2575 2450
Connection ~ 2050 1025
Wire Wire Line
	2050 1025 2575 1025
Wire Wire Line
	2575 2450 2575 2025
Wire Wire Line
	2575 1825 2575 1025
Connection ~ 2575 2450
Wire Wire Line
	2575 2450 3325 2450
Connection ~ 2575 1025
Wire Wire Line
	2575 1025 4900 1025
$Comp
L Device:C_Small C68
U 1 1
P 6850 975
F 0 "C68" H 6942 1021 50  0000 L CNN
F 1 "100nF" H 6942 930 50  0000 L CNN
F 2 "Capacitor_SMD:C_0805_2012Metric" H 6850 975 50  0001 C CNN
F 3 "~" H 6850 975 50  0001 C CNN
F 4 "CL21B104KCFWPJE" H 6850 975 50  0001 C CNN "MPN"
F 5 "DigiKey" H 6850 975 50  0001 C CNN "Supplier"
	1    6850 975 
	1    0    0    -1  
$EndComp
Wire Wire Line
	6300 1025 6300 850 
Wire Wire Line
	6300 850  6850 850 
Wire Wire Line
	6850 850  6850 875 
Wire Wire Line
	6850 1125 6300 1125
Wire Wire Line
	6850 1075 6850 1125
$Comp
L Device:D_Schottky D4
U 1 1
P 7300 1400
F 0 "D4" V 7254 1480 50  0000 L CNN
F 1 "FSV360FP" V 7345 1480 50  0000 L CNN
F 2 "Diode_SMD:D_SOD-123" H 7300 1400 50  0001 C CNN
F 3 "650mV_3A" H 7300 1400 50  0001 C CNN
	1    7300 1400
	0    1    1    0   
$EndComp
Wire Wire Line
	6850 1125 7300 1125
Wire Wire Line
	7300 1125 7300 1250
Wire Wire Line
	7300 1550 7300 1600
Connection ~ 6850 1125
$Comp
L power:GND #PWR?
U 1 1
P 7300 1600
AR Path="/61A8E094" Ref="#PWR?"  Part="1" 
AR Path="/5FBF6B19/61A8E094" Ref="#PWR0131"  Part="1" 
F 0 "#PWR0131" H 7300 1350 50  0001 C CNN
F 1 "GND" H 7305 1427 50  0000 C CNN
F 2 "" H 7300 1600 50  0001 C CNN
F 3 "" H 7300 1600 50  0001 C CNN
	1    7300 1600
	1    0    0    -1  
$EndComp
$Comp
L OLIMEX_RCL:INDUCTOR_SMALL L1
U 1 1
P 7925 1125
F 0 "L1" H 7925 1430 50  0000 C CNN
F 1 "74438357068" H 7925 1339 50  0000 C CNN
F 2 "74438357068_ind:74438357068" H 7925 1256 60  0001 C CNN
F 3 "" H 7925 1125 60  0001 C CNN
F 4 "6.8uH_7mOHM" H 7925 1248 50  0000 C CNN "Description"
F 5 "74438357068" H 7925 1125 50  0001 C CNN "MPN"
F 6 "DigiKey" H 7925 1125 50  0001 C CNN "Supplier"
	1    7925 1125
	1    0    0    -1  
$EndComp
NoConn ~ 4900 1125
$Comp
L Device:R_Small_US R26
U 1 1
P 8575 1300
F 0 "R26" H 8643 1346 50  0000 L CNN
F 1 "10.2k" H 8643 1255 50  0000 L CNN
F 2 "Resistor_SMD:R_0603_1608Metric" H 8575 1300 50  0001 C CNN
F 3 "~" H 8575 1300 50  0001 C CNN
F 4 "CRCW060310K2FKEAC" H 8575 1300 50  0001 C CNN "MPN"
F 5 "DigiKey" H 8575 1300 50  0001 C CNN "Supplier"
	1    8575 1300
	1    0    0    -1  
$EndComp
Wire Wire Line
	8575 1400 8575 1575
$Comp
L Device:R_Small_US R27
U 1 1
P 8575 1875
F 0 "R27" H 8643 1921 50  0000 L CNN
F 1 "1.96k" H 8643 1830 50  0000 L CNN
F 2 "Resistor_SMD:R_0603_1608Metric" H 8575 1875 50  0001 C CNN
F 3 "~" H 8575 1875 50  0001 C CNN
F 4 "RMCF0603FT1K96" H 8575 1875 50  0001 C CNN "MPN"
F 5 "DigiKey" H 8575 1875 50  0001 C CNN "Supplier"
	1    8575 1875
	1    0    0    -1  
$EndComp
Wire Wire Line
	6300 1875 8225 1875
Wire Wire Line
	8225 1875 8225 1575
Wire Wire Line
	8225 1575 8575 1575
Connection ~ 8575 1575
Wire Wire Line
	8575 1575 8575 1775
$Comp
L Device:C_Small C69
U 1 1
P 9100 1675
F 0 "C69" H 9192 1721 50  0000 L CNN
F 1 "22uF" H 9192 1630 50  0000 L CNN
F 2 "Resistor_SMD:R_0201_0603Metric" H 9100 1675 50  0001 C CNN
F 3 "~" H 9100 1675 50  0001 C CNN
F 4 "GRM188R60J226MEA0D" H 9100 1675 50  0001 C CNN "MPN"
F 5 "DigiKey" H 9100 1675 50  0001 C CNN "Supplier"
	1    9100 1675
	1    0    0    -1  
$EndComp
Wire Wire Line
	7300 1125 7675 1125
Wire Wire Line
	8575 1125 8575 1200
Wire Wire Line
	8175 1125 8575 1125
Connection ~ 7300 1125
Wire Wire Line
	8575 1125 9100 1125
Wire Wire Line
	9100 1125 9100 1575
Wire Wire Line
	9100 2100 8575 2100
Wire Wire Line
	9100 1775 9100 2100
Connection ~ 8575 1125
Wire Wire Line
	8575 2100 8575 1975
Wire Wire Line
	9500 1125 9500 1575
Wire Wire Line
	9500 2100 9100 2100
Wire Wire Line
	9500 1775 9500 2100
Connection ~ 9100 2100
Wire Wire Line
	9100 1125 9500 1125
Connection ~ 9100 1125
Wire Wire Line
	9500 1125 9875 1125
Wire Wire Line
	9875 1125 9875 1575
Connection ~ 9500 1125
Wire Wire Line
	9875 1125 9875 1050
$Comp
L power:+5V #PWR?
U 1 1
P 9875 1050
AR Path="/61AEAEA8" Ref="#PWR?"  Part="1" 
AR Path="/5FBF6B19/61AEAEA8" Ref="#PWR0139"  Part="1" 
F 0 "#PWR0139" H 9875 900 50  0001 C CNN
F 1 "+5V" H 9890 1223 50  0000 C CNN
F 2 "" H 9875 1050 50  0001 C CNN
F 3 "" H 9875 1050 50  0001 C CNN
	1    9875 1050
	1    0    0    -1  
$EndComp
$Comp
L Device:Ferrite_Bead_Small FB?
U 1 1
P 10200 1125
AR Path="/60476624/61AEAEB6" Ref="FB?"  Part="1" 
AR Path="/5FBF6B19/61AEAEB6" Ref="FB3"  Part="1" 
F 0 "FB3" V 10003 1125 39  0000 C CNN
F 1 "FBMJ1608HS280NTR" V 10054 1125 39  0001 C CNN
F 2 "Resistor_SMD:R_0603_1608Metric" V 10130 1125 50  0001 C CNN
F 3 "~" H 10200 1125 50  0001 C CNN
F 4 "FBMJ1608HS280NTR" V 10071 1125 30  0000 C CNN "MPN"
F 5 "DigiKey" V 10200 1125 50  0001 C CNN "Supplier"
	1    10200 1125
	0    1    1    0   
$EndComp
Wire Wire Line
	10300 1125 10475 1125
Wire Wire Line
	9875 1125 10100 1125
Wire Wire Line
	10475 1125 10475 1050
Text GLabel 10475 1050 1    39   Input ~ 0
VSP
Connection ~ 9875 1125
Wire Wire Line
	10200 2100 10300 2100
Connection ~ 9500 2100
Connection ~ 9875 2100
Wire Wire Line
	10000 2100 9875 2100
$Comp
L Device:R_Small_US R28
U 1 1
P 10100 2100
F 0 "R28" H 10168 2146 39  0000 L CNN
F 1 "0R" H 10168 2055 39  0000 L CNN
F 2 "Resistor_SMD:R_0603_1608Metric" H 10100 2100 50  0001 C CNN
F 3 "~" H 10100 2100 50  0001 C CNN
	1    10100 2100
	0    -1   -1   0   
$EndComp
Text GLabel 10300 2100 2    39   Input ~ 0
VSN
Wire Wire Line
	9875 1775 9875 2100
Wire Wire Line
	9875 2100 9500 2100
$Comp
L power:GND #PWR?
U 1 1
P 9500 2250
AR Path="/61AB301E" Ref="#PWR?"  Part="1" 
AR Path="/5FBF6B19/61AB301E" Ref="#PWR0138"  Part="1" 
F 0 "#PWR0138" H 9500 2000 50  0001 C CNN
F 1 "GND" H 9505 2077 50  0000 C CNN
F 2 "" H 9500 2250 50  0001 C CNN
F 3 "" H 9500 2250 50  0001 C CNN
	1    9500 2250
	1    0    0    -1  
$EndComp
Wire Wire Line
	1175 2450 2050 2450
Wire Wire Line
	9500 2250 9500 2100
$Comp
L Device:C_Small C20
U 1 1
P 2575 1925
F 0 "C20" H 2667 1971 50  0000 L CNN
F 1 "10uF" H 2667 1880 50  0000 L CNN
F 2 "Resistor_SMD:R_0805_2012Metric" H 2575 1925 50  0001 C CNN
F 3 "~" H 2575 1925 50  0001 C CNN
F 4 "GRM21BR61E106KA73L" H 2575 1925 50  0001 C CNN "MPN"
F 5 "DigiKey" H 2575 1925 50  0001 C CNN "Supplier"
	1    2575 1925
	1    0    0    -1  
$EndComp
$Comp
L Device:C_Small C70
U 1 1
P 9500 1675
F 0 "C70" H 9592 1721 50  0000 L CNN
F 1 "22uF" H 9592 1630 50  0000 L CNN
F 2 "Resistor_SMD:R_0201_0603Metric" H 9500 1675 50  0001 C CNN
F 3 "~" H 9500 1675 50  0001 C CNN
F 4 "GRM188R60J226MEA0D" H 9500 1675 50  0001 C CNN "MPN"
F 5 "DigiKey" H 9500 1675 50  0001 C CNN "Supplier"
	1    9500 1675
	1    0    0    -1  
$EndComp
$Comp
L Device:C_Small C71
U 1 1
P 9875 1675
F 0 "C71" H 9967 1721 50  0000 L CNN
F 1 "22uF" H 9967 1630 50  0000 L CNN
F 2 "Resistor_SMD:R_0201_0603Metric" H 9875 1675 50  0001 C CNN
F 3 "~" H 9875 1675 50  0001 C CNN
F 4 "GRM188R60J226MEA0D" H 9875 1675 50  0001 C CNN "MPN"
F 5 "DigiKey" H 9875 1675 50  0001 C CNN "Supplier"
	1    9875 1675
	1    0    0    -1  
$EndComp
$Comp
L Regulator_Linear:AP2127R-3.3 U3
U 1 1
P 2100 3600
F 0 "U3" H 2100 3933 50  0000 C CNN
F 1 " ME6211A33PG-N" H 2100 3842 50  0000 C CNN
F 2 "Package_TO_SOT_SMD:SOT-89-3" H 2100 3800 50  0001 C CNN
F 3 "https://www.diodes.com/assets/Datasheets/AP2127.pdf" H 2100 3550 50  0001 C CNN
F 4 "ME6211A33PG-N" H 2100 3600 50  0001 C CNN "MPN"
F 5 "LCSC" H 2100 3600 50  0001 C CNN "Supplier"
F 6 "500mA" H 2100 3751 50  0000 C CNN "Description"
	1    2100 3600
	1    0    0    -1  
$EndComp
Wire Notes Line
	525  2875 11150 2875
Wire Notes Line
	11150 2875 11150 575 
Wire Notes Line
	11150 575  525  575 
Wire Notes Line
	525  575  525  2875
Wire Notes Line
	7600 3050 7600 6375
Wire Notes Line
	7600 6375 1250 6375
Wire Notes Line
	1250 6375 1250 3050
Wire Notes Line
	1250 3050 7600 3050
$EndSCHEMATC
